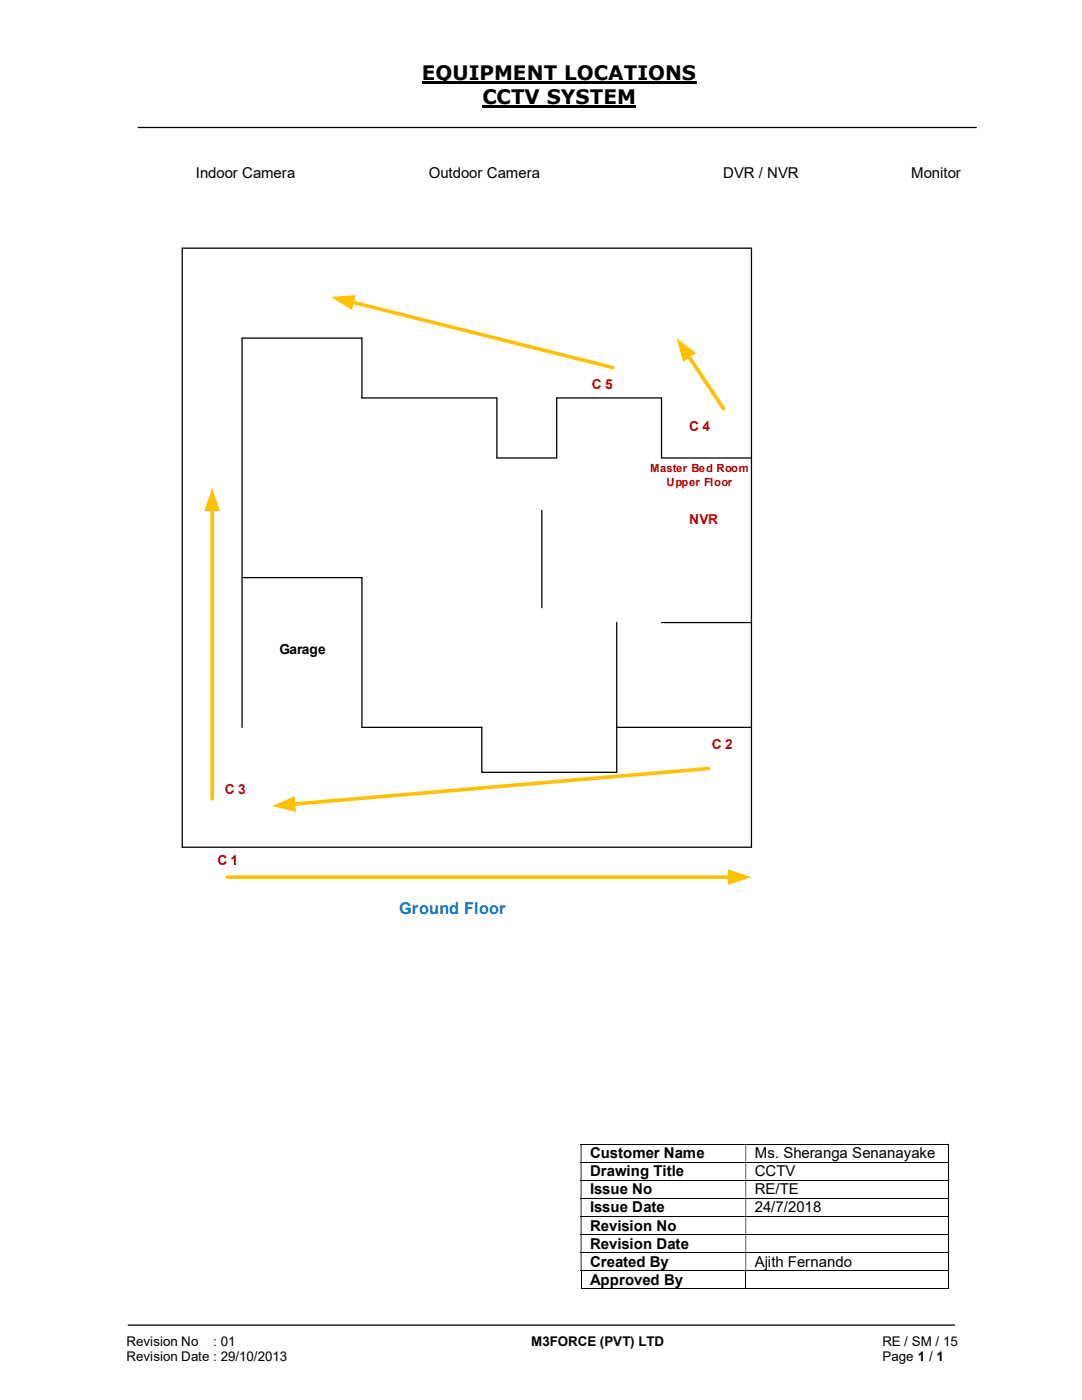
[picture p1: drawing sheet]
<svg xmlns="http://www.w3.org/2000/svg" width="216mm" height="279mm" viewBox="0 0 216 279" stroke-linecap="round" stroke-linejoin="round" font-family="sans-serif">
<path d="M84.2 16.4h54.8M96.3 21.3h30.7" fill="none" stroke="#000" stroke-width=".42"/>
<path d="M27.5 25.4h167.4M25.5 264.5h165" fill="none" stroke="#000" stroke-width=".25"/>
<g fill="none" stroke="#000" stroke-width=".2">
<path d="M115.9 228.3h73.2M115.9 231.9h73.2M115.9 235.5h73.2M115.9 239.1h73.2M189.2 228.4v3.5M189.2 232v3.5M189.2 235.6v3.5M189.2 239.2v3.5M115.9 242.7h73.2M115.9 246.4h73.2M115.9 249.9h73.2M115.9 253.5h73.2"/>
<path d="M115.9 257.2h32.9M116 253.6v3.7M148.8 253.6v3.7M148.9 257.2h40.2M189.2 242.8v3.5M189.2 246.4v3.5M189.2 250v3.4M189.2 253.6v3.7"/>
</g>
<g fill="#000">
<path d="M189.1 228.3h.2v.1h-.2zM115.9 228.4h.1v3.5h-.1zM148.8 228.4h.1v3.5h-.1z" fill-rule="evenodd"/>
<path d="M189.1 231.9h.2v.1h-.2zM115.9 232h.1v3.5h-.1zM148.8 232h.1v3.5h-.1z" fill-rule="evenodd"/>
<path d="M189.1 235.5l.2 .1zM115.9 235.6h.1v3.5h-.1zM148.8 235.6h.1v3.5h-.1z" fill-rule="evenodd"/>
<path d="M189.1 239.1h.2v.1h-.2zM115.9 239.2h.1v3.5h-.1zM148.8 239.2h.1v3.5h-.1z" fill-rule="evenodd"/>
<path d="M189.1 242.7h.2v.1h-.2zM115.9 242.8h.1v3.5h-.1zM148.8 242.8h.1v3.5h-.1z" fill-rule="evenodd"/>
<path d="M189.1 246.3l.2 .1zM115.9 246.4h.1v3.5h-.1zM148.8 246.4h.1v3.5h-.1z" fill-rule="evenodd"/>
<path d="M189.1 249.9h.2v.1h-.2zM115.9 250h.1v3.4h-.1zM148.8 250h.1v3.4h-.1z" fill-rule="evenodd"/>
</g>
<path d="M189.1 253.4h.2v.2h-.2zM189.1 257.1h.2v.2h-.2z" fill="#000"/>
<path d="M45.3 175h100.4" fill="none" stroke="#ffc000" stroke-width=".72"/>
<path d="M145.3 173.5l4.6 1.5-4.6 1.6z" fill="#ffc000"/>
<path d="M137.4 71l7 10.6" fill="none" stroke="#ffc000" stroke-width=".72"/>
<path d="M135 67.5l3.9 3-2.6 1.7z" fill="#ffc000"/>
<path d="M141.4 153.4l-82.9 7.1" fill="none" stroke="#ffc000" stroke-width=".72"/>
<path d="M54.3 160.9l4.5-2 .3 3.1z" fill="#ffc000"/>
<path d="M42.3 101.6v57.8" fill="none" stroke="#ffc000" stroke-width=".72"/>
<path d="M42.3 97.4l1.6 4.6h-3.1z" fill="#ffc000"/>
<path d="M36.4 49.5h113.5v119.6h-113.5zM149.9 91.4h-17.9v-12h-20.9v12h-12v-12h-26.9v-11.9h-23.9v77.7M48.3 115.3h23.9v29.9h23.9v8.9h27v-29.9M108.1 101.9v19.4M132 124.2h17.9M123.1 145.2h26.8" fill="none" stroke="#000" stroke-width=".25"/>
<path d="M70.2 60.3l52.1 13.1" fill="none" stroke="#ffc000" stroke-width=".72"/>
<path d="M66.1 59.3l4.9-.4-.8 3z" fill="#ffc000"/>
<g font-size="4">
<text x="84.2" y="16">EQUIPMENT LOCATIONS</text>
<text x="96.3" y="20.8">CCTV SYSTEM</text>
</g>
<text font-size="3.2" fill="#0070c0" x="79.7" y="182.5">Ground Floor</text>
<g font-size="3">
<text x="39.1" y="35.5">Indoor Camera</text>
<text x="85.6" y="35.5">Outdoor Camera</text>
<text x="144.3" y="35.5">DVR / NVR</text>
<text x="181.8" y="35.5">Monitor</text>
<text x="117.7" y="231.2">Customer Name</text>
<text x="150.6" y="231.2">Ms. Sheranga Senanayake</text>
<text x="117.7" y="234.8">Drawing Title</text>
<text x="117.7" y="238.3">Issue No</text>
<text x="150.6" y="234.8">CCTV</text>
<text x="150.6" y="238.3">RE/TE</text>
<text x="117.7" y="242">Issue Date</text>
<text x="117.7" y="245.6">Revision No</text>
<text x="150.6" y="242">24/7/2018</text>
<text x="117.7" y="249.2">Revision Date</text>
<text x="117.7" y="252.8">Created By</text>
<text x="117.7" y="256.4">Approved By</text>
<text x="150.6" y="252.8">Ajith Fernando</text>
</g>
<g font-size="2.7" fill="#c00000">
<text x="118.1" y="77.7">C 5</text>
<text x="137.5" y="86">C 4</text>
<text x="137.5" y="104.6">NVR</text>
<text x="142" y="149.4">C 2</text>
<text x="44.9" y="158.4">C 3</text>
<text x="43.4" y="172.7">C 1</text>
</g>
<g font-size="2.7">
<text x="55.8" y="130.4">Garage</text>
<text x="25.2" y="268.7">Revision No</text>
<text x="42.6" y="268.7">: 01</text>
<text x="106" y="268.7">M3FORCE (PVT) LTD</text>
<text x="176.1" y="268.7">RE / SM / 15</text>
<text x="25.2" y="271.7">Revision Date : 29/10/2013</text>
<text x="176.1" y="271.7">Page 1 / 1</text>
</g>
<g font-size="2.2" fill="#c00000">
<text x="129.8" y="94.1">Master Bed Room</text>
<text x="133" y="96.9">Upper Floor</text>
</g>
</svg>
